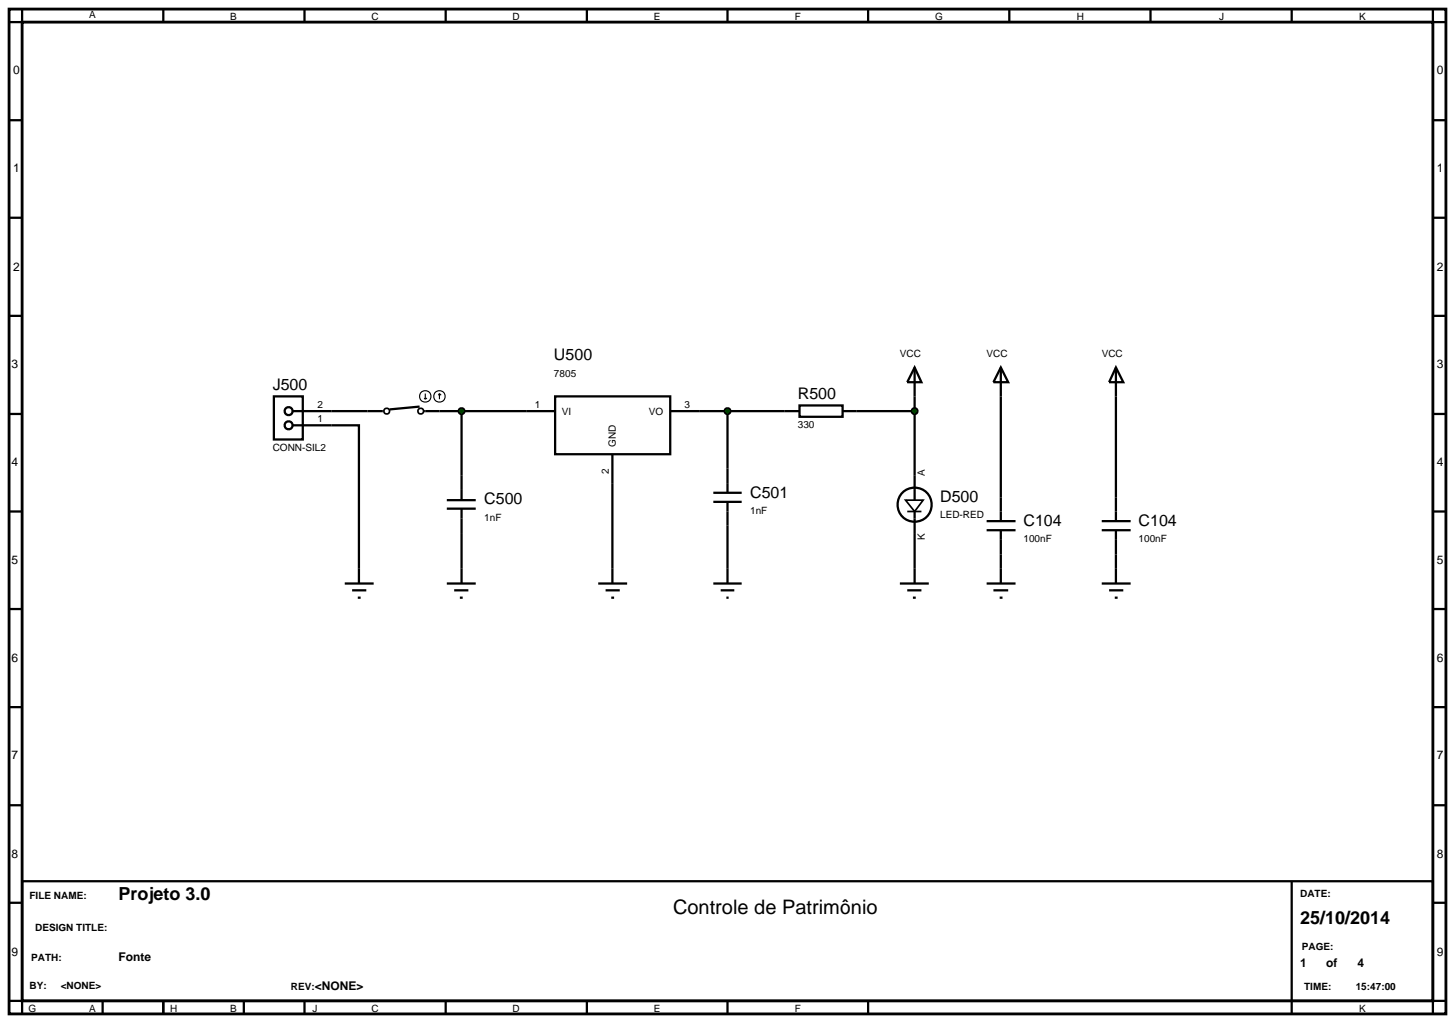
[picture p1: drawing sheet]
<svg xmlns="http://www.w3.org/2000/svg" width="257mm" height="180mm" viewBox="0 0 257 180" stroke-linecap="round" stroke-linejoin="round" font-family="sans-serif">
<path d="M1.6 1.6h253.4v177.2h-253.4zM3.9 3.9h248.8v172.6h-248.8z" fill="none" stroke="#000" stroke-width=".5"/>
<g fill="none" stroke="#000" stroke-width=".4">
<path d="M3.9 1.6v2.3h-2.3M28.8 1.6v2.3M53.7 1.6v2.3M78.6 1.6v2.3M103.5 1.6v2.3M128.3 1.6v2.3M153.1 1.6v2.3M178 1.6v2.3M202.9 1.6v2.3M227.8 1.6v2.3M252.7 1.6v2.3h2.3M1.6 21.2h2.3"/>
<path d="M1.6 38.4h2.3M252.7 21.2h2.3M252.7 38.4h2.3M1.6 55.7h2.3M252.7 55.7h2.3M1.6 73h2.3M48.3 69.9h5.1v7.6h-5.1zM51.6 75h11.7v27.9M51.6 72.5h13.2M77.5 72.5h20.4M81.4 72.5v15.7M97.9 69.9h20.3v10.2h-20.3z"/>
<path d="M118.2 72.5h22.8M128.3 72.5v14.4M141 71.5h7.6v2h-7.6zM148.6 72.5h12.7M161.3 64.8l1.2 2.6h-2.5zM161.3 64.8v23.4M176.5 69.9v17.8M196.8 69.9v17.8M252.7 73h2.3M1.6 90.2h2.3M78.8 89.7h5.1M78.8 88.2h5.1"/>
<path d="M81.4 89.7v13.2M108 80.1v22.8M125.8 86.9h5M125.8 88.5h5M128.3 88.5v14.4M161.3 90.2v12.7M176.5 97.8v2.5M196.8 97.8v2.5M252.7 90.2h2.3M1.6 107.4h2.3M60.8 102.9h5.1M62.1 104.1h2.5"/>
<path d="M63.1 105.4h.5M78.8 102.9h5.1M80.1 104.1h2.5M81.1 105.4h.5M105.5 102.9h5.1M106.8 104.1h2.5M107.8 105.4h.5M125.8 102.9h5M127.1 104.1h2.4M128.1 105.4h.4M158.7 102.9h5.1M160 104.1h2.5"/>
<path d="M161 105.4h.5M252.7 107.4h2.3M1.6 124.7h2.3M252.7 124.7h2.3M1.6 142h2.3M1.6 159.2h2.3M3.9 155.4h248.8v21.1h-248.8zM227.8 155.4v23.4M252.7 142h2.3M252.7 159.2h2.3M1.6 176.5h2.3v2.3M18.1 176.5v2.3"/>
<path d="M28.8 176.5v2.3M43 176.5v2.3M53.7 176.5v2.3M78.6 176.5v2.3M103.5 176.5v2.3M128.3 176.5v2.3M153.1 176.5v2.3M255 176.5h-2.3v2.3"/>
<circle cx="50.9" cy="75" r=".7"/>
<circle cx="50.9" cy="72.5" r=".7"/>
<circle cx="161.3" cy="89" r="3"/>
</g>
<path d="M159.7 88.2h3.1l-1.5 2zM160 90.2h2.5" fill="none" stroke="#000" stroke-width=".3"/>
<path d="M161 72.1l.3-.1-.5 .5zM161.3 72l.3 .1 .2 .4zM161.3 73l.5-.5-.2 .4zM160.8 72.5l.5 .5-.3-.1z" fill="#004000" stroke="#000" stroke-width=".4"/>
<path d="M161.3 72l.5 .5-.5 .5-.5-.5z" fill="#004000"/>
<g fill="none" stroke="#000" stroke-width=".3">
<circle cx="68.2" cy="72.5" r=".51"/>
<circle cx="74.2" cy="72.5" r=".51"/>
</g>
<path d="M64.8 72.5h2.8M74 71.7l-5.3 .5M74.8 72.5h2.7" fill="none" stroke="#000" stroke-width=".4"/>
<g fill="none" stroke="#000" stroke-width=".2">
<path d="M74.8 70.2l.2 .2M75 69.4v1M75.3 70.2l-.3 .2M77.5 69.4l-.2 .3M77.5 69.4l.3 .3M77.5 69.4v1"/>
<circle cx="75" cy="69.9" r="1.01"/>
<circle cx="77.5" cy="69.9" r="1.01"/>
</g>
<g fill="#004000" stroke="#000" stroke-width=".4">
<path d="M128 72.1l.3-.1-.5 .5zM128.3 72l.4 .2 .1 .3zM128.8 72.5l-.1 .3-.4 .2zM127.8 72.5l.5 .5-.3-.1z"/>
<path d="M81.1 72.1l.3-.1-.5 .5zM81.4 72l.3 .1 .2 .4zM81.9 72.5l-.2 .4-.3 .1zM80.9 72.5l.5 .5-.4-.2z"/>
</g>
<g fill="#004000">
<path d="M128.3 72l.5 .5-.5 .5-.5-.5z"/>
<path d="M81.4 72l.5 .5-.5 .5-.5-.5z"/>
</g>
<g fill="none" stroke="#000" stroke-width=".4">
<path d="M176.5 64.8l1.3 2.6h-2.6zM176.5 64.8v5.1M196.8 64.8l1.3 2.6h-2.5zM196.8 64.8v5.1M174 93.5h5.1M174 91.9h5.1M176.5 87.7v4.2M176.5 93.5v4.3M194.3 93.5h5.1M194.3 91.9h5.1M196.8 87.7v4.2M196.8 93.5v4.3"/>
<path d="M174 102.9h5.1M175.2 104.1h2.6M176.3 105.4h.5M176.5 100.3v2.6M194.3 102.9h5.1M195.6 104.1h2.5M196.6 105.4h.5M196.8 100.3v2.6"/>
</g>
<text font-size="3.5" x="118.7" y="161.2">Controle de Patrimônio</text>
<g font-size="3.2">
<text x="20.9" y="158.8">Projeto 3.0</text>
<text x="229.3" y="162.9">25/10/2014</text>
</g>
<g font-size="2.8">
<text x="97.7" y="63.6">U500</text>
<text x="48.1" y="68.8">J500</text>
<text x="140.7" y="70.4">R500</text>
<text x="85.4" y="89">C500</text>
<text x="132.3" y="87.8">C501</text>
<text x="165.8" y="88.5">D500</text>
<text x="180.5" y="92.8">C104</text>
<text x="200.8" y="92.8">C104</text>
</g>
<g font-size="2.1">
<text x="2.3" y="13.1">0</text>
<text x="253.4" y="13.1">0</text>
<text x="2.3" y="30.4">1</text>
<text x="253.4" y="30.4">1</text>
<text x="2.3" y="47.7">2</text>
<text x="253.4" y="47.7">2</text>
<text x="2" y="64.9">3</text>
<text x="253.4" y="64.9">3</text>
<text x="2" y="82.2">4</text>
<text x="253.4" y="82.2">4</text>
<text x="2" y="99.4">5</text>
<text x="253.4" y="99.4">5</text>
<text x="2" y="116.7">6</text>
<text x="253.4" y="116.7">6</text>
<text x="2" y="133.9">7</text>
<text x="253.4" y="133.9">7</text>
<text x="2" y="151.2">8</text>
<text x="253.4" y="151.2">8</text>
<text x="2" y="168.5">9</text>
<text x="20.9" y="169.5">Fonte</text>
<text x="229.3" y="170.5">1</text>
<text x="233.9" y="170.5">of</text>
<text x="239.4" y="170.5">4</text>
<text x="253.4" y="168.5">9</text>
<text x="55.5" y="174.6">&lt;NONE&gt;</text>
</g>
<g font-size="1.8">
<text x="15.7" y="3.2">A</text>
<text x="40.6" y="3.5">B</text>
<text x="65.5" y="3.5">C</text>
<text x="90.4" y="3.5">D</text>
<text x="115.3" y="3.5">E</text>
<text x="140.2" y="3.5">F</text>
<text x="164.9" y="3.5">G</text>
<text x="189.9" y="3.5">H</text>
<text x="215" y="3.5">J</text>
<text x="239.7" y="3.5">K</text>
<text x="158.7" y="62.9">VCC</text>
<text x="174" y="62.9">VCC</text>
<text x="194.3" y="62.9">VCC</text>
<text x="56" y="71.9">2</text>
<text x="94.3" y="71.9">1</text>
<text x="97.7" y="66.4">7805</text>
<text x="120.7" y="71.9">3</text>
<text x="56" y="74.4">1</text>
<text x="99.1" y="73.1">VI</text>
<text x="114.4" y="73.1">VO</text>
<text x="140.7" y="75.5">330</text>
<text x="48.1" y="79.6">CONN-SIL2</text>
<text x="107.4" y="83.6" transform="rotate(-90 107.4 83.6)">2</text>
<text x="108.6" y="78.8" transform="rotate(-90 108.6 78.8)">GND</text>
<text x="163.1" y="83.9" transform="rotate(-90 163.1 83.9)">A</text>
<text x="85.4" y="91.8">1nF</text>
<text x="132.3" y="90.6">1nF</text>
<text x="163.1" y="95.2" transform="rotate(-90 163.1 95.2)">K</text>
<text x="165.8" y="91.3">LED-RED</text>
<text x="180.5" y="95.6">100nF</text>
<text x="200.8" y="95.6">100nF</text>
<text x="5.2" y="158.6">FILE NAME:</text>
<text x="229.3" y="158.1">DATE:</text>
<text x="6.2" y="164.2">DESIGN TITLE:</text>
<text x="229.6" y="167.5">PAGE:</text>
<text x="5.5" y="169.5">PATH:</text>
<text x="5" y="178.4">G</text>
<text x="5.2" y="174.4">BY:</text>
<text x="10.7" y="174.4">&lt;NONE&gt;</text>
<text x="15.7" y="178.4">A</text>
<text x="30" y="178.4">H</text>
<text x="40.6" y="178.4">B</text>
<text x="51.3" y="174.6">REV:</text>
<text x="55.1" y="178.4">J</text>
<text x="65.5" y="178.4">C</text>
<text x="90.4" y="178.4">D</text>
<text x="115.3" y="178.4">E</text>
<text x="140.2" y="178.4">F</text>
<text x="230" y="174.6">TIME:</text>
<text x="239.1" y="174.6">15:47:00</text>
<text x="239.7" y="178.4">K</text>
</g>
</svg>
